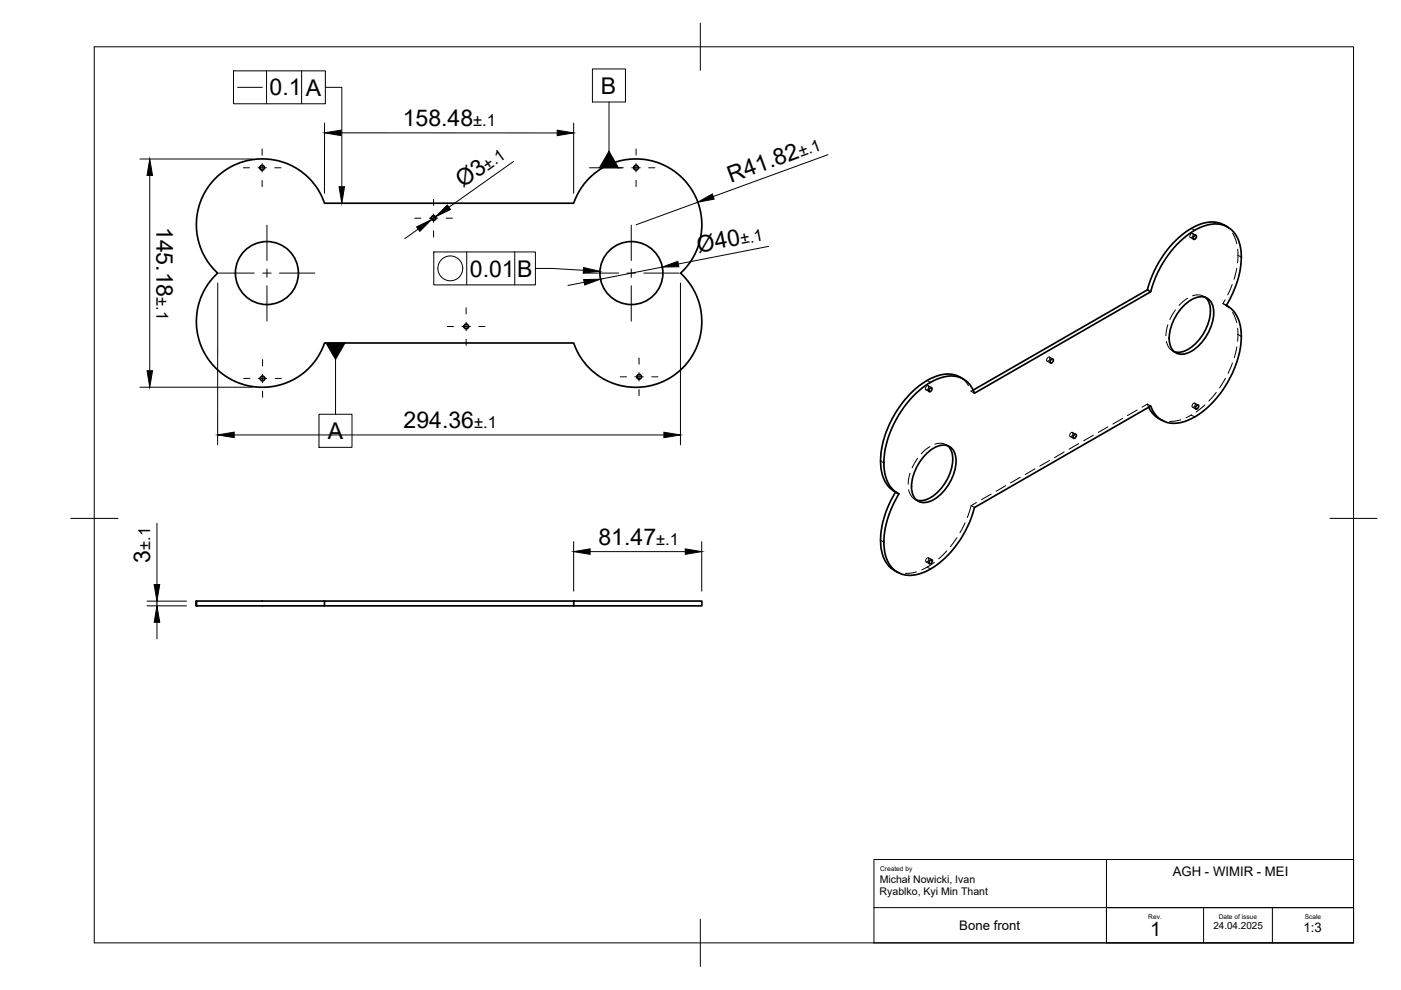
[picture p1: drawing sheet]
<svg xmlns="http://www.w3.org/2000/svg" width="297mm" height="210mm" viewBox="0 0 297 210" stroke-linecap="round" stroke-linejoin="round" font-family="sans-serif">
<!-- layer: Visible -->
<g fill="none" stroke="#000" stroke-width=".36">
<path d="M45.5 38l.9-.8 1.9-1.5 2.6-1.2 2.5-.6 3-.2 2 .3 2.2 .6 3.1 1.7 1.5 1.2 1.7 1.9 1.2 1.9 .7 1.8h52.8l1.1-2.4 1.8-2.5 1.7-1.5 2.5-1.6 2.1-.8 3-.6 2.6 .1 2.8 .6 1.8 .7 1.6 .9 1.4 1.1 1.3 1.3 1.2 1.5 .8 1.5 .7 1.5 .5 1.9 .3 1.7v2l-.7 3.4-.7 1.9-1 1.7-2.1 2.4 1.5 1.6 .9 1.3 .9 1.8 .7 1.7 .3 1.6 .2 2.5-.2 2.4-.6 1.9-.7 1.8-1.1 1.7-1.1 1.5-1.8 1.6-2.1 1.3-1.8 .8-3.4 .7-2.8-.1-1.9-.3-2.3-.8-2.1-1.2-1.7-1.3-1.7-2-1.2-2-.7-1.7h-52.8l-1.2 2.6-1.6 2.2-1.7 1.7-2.6 1.5-2.5 1-2.5 .4-3-.1-2.6-.6-1.9-.8-1.2-.7-1.5-1.2-1.5-1.4-1.2-1.7-1-1.8-.6-1.6-.4-1.8-.1-3.3 .2-1.6 .5-1.8 .7-1.8 .9-1.5 2.1-2.5-1.7-1.9-1.5-2.4-1-3.1-.3-2.5 .2-2.6 .8-2.8 1.1-2.3zM253.2 50.1l.3-.2 .2 .2-.2 .5-.3 .2-.2-.3zM260.3 48.1a6.5 6.5 0 0 0-7.2 0 21 21 0 0 0-9.8 13.4l.7 .4-37.4 21.5a5.2 5.2 0 0 0-7-3.3 17.9 17.9 0 0 0-9.3 8.3 17.9 17.9 0 0 0-2.6 12.5 5.6 5.6 0 0 0 2.9 3.8 17.6 17.6 0 0 0-2.8 13.3 5.4 5.4 0 0 0 7.5 3.5 19 19 0 0 0 9.9-10l.8-1.9 .6-2 37.4-21.5a5.3 5.3 0 0 0 7 3.3 18.7 18.7 0 0 0 9.9-9.5 15.9 15.9 0 0 0 1.7-12.2 5.2 5.2 0 0 0-2.6-2.9 18.1 18.1 0 0 0 2.9-12.9 5.4 5.4 0 0 0-7.7-4 19.6 19.6 0 0 0-10.2 11l-1 3M222.8 76.3l.4-.2 .1 .2-.1 .5-.4 .2-.2-.3zM243.3 61.5l-37 21.2M251.1 64.7a4.6 4.6 0 0 1 4.6-1.6 3.6 3.6 0 0 1 1.6 4.1 10.1 10.1 0 0 1-5.5 7.7 2.63 2.63 0 0 1-3.8-2.2 9.9 9.9 0 0 1 3.1-8zM255.6 63.1a4.6 4.6 0 0 1 .8 4.5 10.1 10.1 0 0 1-5.4 6.9l-1.4 .2-.6-.1M260 64.7l.3 .2M196.5 96.1a4.6 4.6 0 0 1 4.5-1.6 3.6 3.6 0 0 1 1.6 4.2 10.1 10.1 0 0 1-5.5 7.6 2.63 2.63 0 0 1-3.8-2.2 9.9 9.9 0 0 1 3.2-8zM197.1 82.4l.3-.2 .2 .2-.2 .5-.3 .2-.2-.3zM201 94.5a4.6 4.6 0 0 1 .8 4.5 10.1 10.1 0 0 1-5.4 6.9l-1.4 .3-.7-.2M204.2 80.4a6.5 6.5 0 0 0-7.1 0 21.5 21.5 0 0 0-10.4 17.9 6.5 6.5 0 0 0 3.6 6.3"/>
<path d="M227.7 92.3l.3-.3 .2 .3-.2 .4-.3 .3-.2-.3zM243.5 86.3a5.5 5.5 0 0 0 2.8 2.8M253.6 86.1l.4-.3 .1 .3-.1 .4-.4 .3-.2-.3zM189.9 104.3a17.3 17.3 0 0 0-2.8 13.4 5.8 5.8 0 0 0 3.2 3.6M197.2 118.9l.3-.2 .2 .2-.2 .5-.4 .2-.1-.3zM41.6 127.4h27.2M41.6 127.4v1.1zM68.8 128.5h52.8M121.6 127.4h27.2v1.1h-27.2zM121.6 127.4h-52.8v1.1h-27.2"/>
<circle cx="55.6" cy="35.6" r=".5"/>
<circle cx="134.9" cy="35.5" r=".5"/>
<circle cx="56.6" cy="57.9" r="6.7"/>
<circle cx="91.9" cy="46.2" r=".5"/>
<circle cx="133.9" cy="57.9" r="6.7"/>
<circle cx="98.9" cy="69.2" r=".5"/>
<circle cx="135.5" cy="79.9" r=".5"/>
<circle cx="55.7" cy="80.2" r=".5"/>
</g>
<circle cx="41.6" cy="128.5" r=".18" fill="#000"/>
<!-- layer: Hidden -->
<g fill="none" stroke="#000" stroke-width=".21">
<path d="M252.4 50.3l.7 .5M252.4 49.7l.3-.2a.47 .47 0 0 1 .3 .5 .47 .47 0 0 1-.5 .4l-.2-.2zM252.9 49.5l.7 .4M259.6 47.7l1 .8M261.3 49.5l.9 2.2M262.2 56.9l-.6 2.3M262.4 52.8v2.9M203.5 80l.9 .6 .9 1.2M222 76.6l.7 .4M222.1 75.8l.2-.1a.4 .4 0 0 1 .4 .4 .4 .4 0 0 1-.4 .4l-.4-.1zM222.5 75.7l.7 .4M247.3 72.4l.2 .6a2.49 2.49 0 0 0 1.4 1.6"/>
<path d="M247.6 68.9l-.4 2.3M248.6 74.4l.7 .4M249.2 65.7l-1.2 2M251.8 63.2l-1.8 1.6M252.9 62.7l1-.2a2.34 2.34 0 0 1 1.7 .6M255.2 62.8l.7 .4M259.3 64.4l1.3 .9M259.3 64.4l.7 .4M259.6 64.5l.4 .2M259.7 63.6l-.4 .8M261.3 60.3l-1 2.2M261.3 77l-.9 2.2"/>
<path d="M261.3 66.2l.9 2.2M262.2 73.5l-.5 2.4M262.4 69.6v2.7M194.6 97.1l-1.2 2.1M196.3 82.6l.7 .5M196.4 82l.2-.2a.4 .4 0 0 1 .3 .4 .4 .4 0 0 1-.3 .4l-.2 .1-.2-.2zM196.8 81.8l.7 .4M197.1 94.7l-1.8 1.5M198.2 94.2l1.1-.2a2.44 2.44 0 0 1 1.6 .5M200.6 94.3l.7 .4M205.8 82.8l.1 .2M205.9 83l.7 .4"/>
<path d="M206.3 82.7l-.4 .3M219.4 99.4l-2 1.2M222.5 97.6l-2 1.2M225.6 95.8l-2 1.2M226.9 92.6l.7 .4M227 91.9a.33 .33 0 0 1 .5-.1 .33 .33 0 0 1-.1 .5 .33 .33 0 0 1-.6 .2 .33 .33 0 0 1 .1-.6zM227.4 91.7l.7 .4M228.7 94.1l-2 1.1M231.8 92.3l-2.1 1.2M234.9 90.5l-2 1.2M238 88.7l-2.1 1.2M241.1 86.9l-2.1 1.2"/>
<path d="M243.3 85.7l.2 .6M243.3 85.7l.7 .4M243.3 85.7l-1.2 .6M245.6 88.7l1.2 .5M250.3 89l-2.3 .4M252.6 88l-1.2 .6M252.8 86.3l.7 .5M252.9 85.7l.2-.2a.41 .41 0 0 1 .4 .4 .41 .41 0 0 1-.4 .4l-.4-.1zM253.3 85.5l.7 .4M255.5 85.8l-1.9 1.5M257.9 83.2l-1.6 1.8M259.8 80.2l-1.2 2"/>
<path d="M189.6 104.2l.3 .1M189.9 104.3l.7 .4M189.9 104.3h.1M192.7 103.8l.3 1.1a2.36 2.36 0 0 0 1.3 1.1M193 100.3l-.4 2.4M193.9 105.8l.7 .4M196.4 119.1l.7 .4M196.4 118.4l.2-.1a.4 .4 0 0 1 .4 .4 .4 .4 0 0 1-.4 .4l-.3-.1zM196.8 118.3l.8 .4M198.1 119.2l-2.7 1.6M200.7 116.8l-1.7 1.7M202.9 114l-1.4 1.9"/>
<path d="M204.6 110.8l-1.1 2.2M205.9 107.2l-.8 2.5M205.9 107.2l.7 .4M207 106.5l-1.1 .7M210.1 104.8l-2 1.2M213.2 103l-2 1.2M216.3 101.2l-2 1.2M189.6 120.9l1.2 .5M194.3 121.3l-2.4 .3"/>
</g>
<!-- layer: Hidden Narrow -->
<path d="M262.5 54.1l.7 .4M262.5 70.9l.7 .4M252.6 88l.7 .4M196.6 120.2l.7 .4" fill="none" stroke="#000" stroke-width=".21"/>
<!-- layer: Visible Narrow -->
<path d="M252.6 48.4l.7 .4M186.7 97.7l.7 .4M196.6 80.7l.7 .4M186.7 114.5l.7 .4" fill="none" stroke="#000" stroke-width=".21"/>
<!-- layer: BORDER -->
<path d="M20 9.9h267v190h-267zM148.5 4.9v10M15 109.9h10M282 109.9h10M148.5 194.9v10" fill="none" stroke="#000" stroke-width=".21"/>
<!-- layer: Custom Tables -->
<path d="M185.3 182.2h101.7v17.7h-101.7zM234.6 182.2v17.7v-7.5h52.4h-101.7M255.2 192.4v7.5M269.8 192.4v7.5" fill="none" stroke="#000" stroke-width=".21"/>
<!-- layer: FD_Dimensions -->
<g fill="none" stroke="#000" stroke-width=".21">
<path d="M29.7 33.7h23.8M31.7 37.2v41.4M68.8 26.1v14.9M72.3 28.2h45.8M108.9 34.2l-13.7 9.7M121.6 26.1v14.9M175.5 32.8l-24.3 8.9M88.7 48.6l-2.9 2M92.3 46l-.8 .5M123.8 59.9l-3.4 .6M140.4 56.6l-13.1 2.6M147.9 42.9l-13 4.8"/>
<path d="M163 52.2l-19.2 3.8M46.2 60l-.1 34.3M144.3 60v34.3M29.7 82.1h23.8M49.7 92.2h91.1M33.3 110.9v13M121.6 114.8v10.5M125.1 117h20.2M148.8 114.8v10.5M31.2 128.5h8.3M31.2 127.5h8.3M33.3 127.5v1"/>
<path d="M33.3 131.9v3.6"/>
</g>
<g fill="#000" stroke="#000" stroke-width=".21">
<path d="M31.7 33.7l.6 3.5h-1.1zM68.8 28.2l3.5-.6v1.2zM118.1 27.6l3.5 .6-3.5 .6zM88.3 48.1l3.2-1.6-2.5 2.6zM92.3 46l2.5-2.5 .7 .9zM123.7 59.3l3.6-.1-3.3 1.2zM140.4 56.6l3.3-1.2 .2 1.2zM147.9 42.9l3.1-1.8 .4 1.1zM31.2 78.6h1.1l-.6 3.5zM46.1 92.2l3.6-.6v1.2zM140.8 91.6l3.5 .6-3.5 .6zM121.6 117l3.5-.6v1.1z"/>
<path d="M145.3 116.4l3.5 .6-3.5 .5zM33.3 128.5l.6 3.4h-1.2zM32.7 123.9h1.2l-.6 3.6z"/>
</g>
<!-- layer: Smart Centers -->
<g fill="none" stroke="#000" stroke-width=".21">
<path d="M51.6 35.6h1.3M54.7 35.6h1.8M55.6 31.6v1.3M55.6 34.7v1.8M55.6 38.3v1.3M58.3 35.6h1.3M130.9 35.6h1.3M133.9 35.6h1.8M134.9 31.6v1.3M134.9 34.7v1.8M134.9 38.2v1.4M137.5 35.6h1.4"/>
<path d="M46.4 57.9h7.5M55.7 57.9h1.8M56.6 47.7v7.5M56.6 57v1.8M59.3 57.9h7.5M87.9 46.3h1.3M91 46.3h1.8M91.9 42.3v1.3M91.9 45.4v1.8M91.9 48.9v1.4M94.6 46.3h1.3M123.7 57.9h7.4"/>
<path d="M132.9 57.9h1.8M133.8 47.7v7.5M133.8 57v1.8M136.5 57.9h7.5M55.7 76.2v1.4M55.7 79.3v1.8M56.6 60.6v7.5M94.8 69.2h1.4M97.9 69.2h1.8M98.8 65.2v1.4M98.8 68.3v1.8M98.8 71.9v1.3"/>
<path d="M101.5 69.2h1.3M131.5 79.9h1.3M133.8 60.6v7.5M134.6 79.9h1.8M135.5 75.9v1.3M135.5 79v1.8M138.2 79.9h1.3M51.7 80.2h1.3M54.8 80.2h1.8M55.7 82.9v1.3M58.3 80.2h1.4M135.5 82.6v1.3"/>
</g>
<g fill="none" stroke="#000" stroke-width=".21">
<path d="M49.5 15h19.5v7h-19.5zM50.4 18.5h5.2M56.5 15v7M63.9 15v7M69 18.5h3.5v21.1M125.6 14.6h7v7h-7zM125 35.6h6.8M129.1 21.6v10.5M92 53.4h21.5v7h-21.5zM99 53.4v7M109.1 53.4v7M113.5 56.9h3.5l6.7 .4"/>
<path d="M71.1 76.2v11.6M67.6 87.8h7v7h-7z"/>
<circle cx="95.5" cy="56.9" r="2.64"/>
</g>
<path d="M71.9 39.6h1.1l-.5 3.5zM129.1 32.1l2 3.5h-4zM123.7 56.7l3.5 .8-3.5 .4zM69.1 72.7h4.1l-2.1 3.5z" fill="#000" stroke="#000" stroke-width=".21"/>
<g font-size="4.9">
<text x="57.2" y="20.2">0.1</text>
<text x="64.8" y="20.3">A</text>
<text x="127.4" y="19.9">B</text>
<text x="85.4" y="26.7">158.48</text>
<text x="98.1" y="40" transform="rotate(-35 98.1 40)">Ø3</text>
<text x="155" y="38.7" transform="rotate(-20 155 38.7)">R41.82</text>
<text x="33.2" y="48.1" transform="rotate(90 33.2 48.1)">145.18</text>
<text x="148.1" y="53.6" transform="rotate(-11 148.1 53.6)">Ø40</text>
<text x="99.6" y="58.6">0.01</text>
<text x="109.6" y="58.7">B</text>
<text x="69.5" y="93.1">A</text>
<text x="85.6" y="90.8">294.36</text>
<text x="31.8" y="119.3" transform="rotate(-90 31.8 119.3)">3</text>
<text x="126.9" y="115.5">81.47</text>
</g>
<text font-size="4.2" x="243.9" y="198.5">1</text>
<g font-size="3.5">
<text x="100.3" y="26.7">±.1</text>
<text x="169.8" y="33.4" transform="rotate(-20 169.8 33.4)">±.1</text>
<text x="103.5" y="36.2" transform="rotate(-35 103.5 36.2)">±.1</text>
<text x="157.2" y="51.8" transform="rotate(-11 157.2 51.8)">±.1</text>
<text x="33.2" y="63" transform="rotate(90 33.2 63)">±.1</text>
<text x="100.5" y="90.8">±.1</text>
<text x="31.8" y="116.5" transform="rotate(-90 31.8 116.5)">±.1</text>
<text x="139.1" y="115.5">±.1</text>
</g>
<g font-size="2.8">
<text x="248.6" y="185.7">AGH - WIMIR - MEI</text>
<text x="203.4" y="197.2">Bone front</text>
<text x="276.4" y="197.5">1:3</text>
</g>
<g font-size="2.2">
<text x="186.5" y="189.8">Ryablko, Kyi Min Thant</text>
<text x="186.5" y="187.1">Michał Nowicki, Ivan</text>
</g>
<text font-size="2.1" x="257.3" y="197">24.04.2025</text>
<g font-size="1.4">
<text x="186.6" y="184.7">Created by</text>
<text x="243.5" y="194.8">Rev.</text>
<text x="258.4" y="194.9">Date of issue</text>
<text x="276.6" y="194.9">Scale</text>
</g>
</svg>
